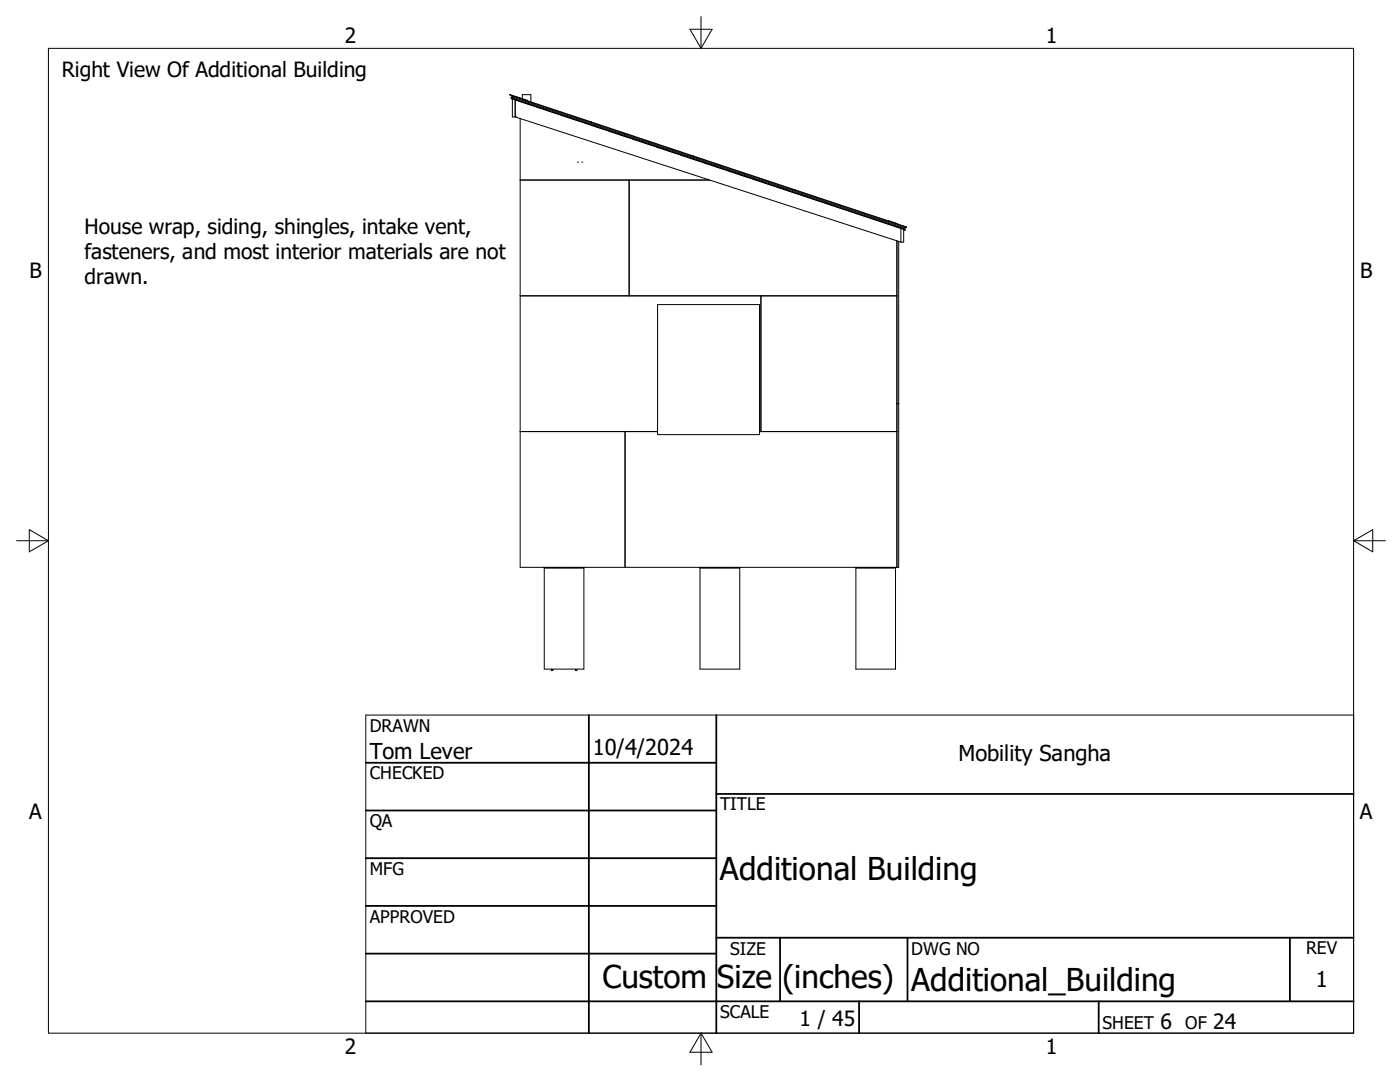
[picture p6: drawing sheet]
<svg xmlns="http://www.w3.org/2000/svg" width="279mm" height="216mm" viewBox="0 0 279 216" stroke-linecap="round" stroke-linejoin="round" font-family="sans-serif">
<g fill="none" stroke="#000" stroke-width=".2">
<path d="M9.7 9.6h260.4v196.6h-260.4zM102 19l.2 .2-.2 .4 .3-.2v-.2M102.2 19.7l78.3 26.1M102.2 19.6v.1M102.2 19.6l78.4 26M102.3 19.8v3.5h.5M102.3 19.2h.1M102.3 19.2v.1M102.3 19.2l2.9 1M102.3 19.4l-.1 .2M102.3 19.4l78.3 26.1M102.3 19.2v.2"/>
<path d="M102.8 20v3.3M104.2 19.7v-.8h1.7v1.4M137.7 5.8h4.4l-2.2 3.8zM139.9 3.3v6.3M102.8 23.2h.1M102.8 23.3l77 25M103.8 23.7v89.5h75.6v-65M103.8 35.9h37.8M105.2 20.2l73.8 24.5M105.2 20.2l-3.5-1.3 16.3 5.4M115.3 32.3h.1M116.1 32.3h.1"/>
<path d="M118 24.3l-.1 .1M118 24.3l20.3 6.8M125.6 35.9v23.1M138.3 31.1l39.1 13.1M138.3 31.1v.1M103.8 59h75.2M151.9 59v27.1M177.4 44.2l3.5 1.1M179 48.1v65.1M179.8 45.6v2.7M180.3 45.8v2.5h-.5M180.4 45.8h.1"/>
<path d="M180.4 45.8l.2 .2-.3-.2M180.6 45.6l-.1 .2M180.6 45.5v.1M180.7 45.3l.1 .1M180.7 45.3l-.1 .2M180.8 45.4h-.2M180.9 45.3l-.1 .1M131.2 60.8h20.4v25.9h-20.4zM103.8 86.1h27.4M124.7 86.1v27.1M151.6 86.1h27.4M179 80.5h.4"/>
<path d="M3.3 107.9h6.4M5.8 105.7l3.9 2.2-3.9 2.2zM108.5 113.2l8 .1v20.2h-7.9v-20.2M108.6 113.3h7.9M110.7 113.2v.1M114.8 113.2v.1M115.1 113.2v.1M139.7 113.3h7.9v20.2h-7.9zM139.7 113.3h7.9M142.6 113.2v.1M144.7 113.2v.1M170.8 113.3h7.9"/>
<path d="M176.7 113.2v.1M178.8 113.2l-8 .1v20.2h7.9v-20.2M270.1 107.9h6.4M270.1 107.9l3.9-2.2v4.4zM110 133.5v.3h.3v-.3M114.8 133.5v.3h.3v-.3M270.1 142.7h-197.1v63.5M139.9 206.2v6.3M139.9 206.2l2.2 3.8h-4.4z"/>
</g>
<g fill="none" stroke="#000" stroke-width=".36">
<path d="M73 152.2h70M117.5 142.7v63.5M143 158.4h127.1M143 142.7v63.5M73 161.7h70M73 171.2h70M73 180.8h70M73 190.3h70M73 199.8h197.1M143 187.1h127.1M155.7 187.1v12.7M171.4 199.8v6.4"/>
<path d="M181.1 187.1v12.7M219.3 199.8v6.4M257.4 187.1v12.7"/>
</g>
<g font-size="6.3">
<text x="143.7" y="175.6">Additional Building</text>
<text x="120.2" y="197.1">Custom Size (inches)</text>
<text x="181.9" y="197.7">Additional_Building</text>
</g>
<g font-size="4.4">
<text x="73.8" y="151.4">Tom Lever</text>
<text x="118.3" y="150.7">10/4/2024</text>
<text x="191.3" y="151.8">Mobility Sangha</text>
<text x="262.6" y="196.9">1</text>
</g>
<g font-size="4.2">
<text x="68.8" y="8.6">2</text>
<text x="208.7" y="8.6">1</text>
<text x="12.3" y="15.5">Right View Of Additional Building</text>
<text x="16.9" y="46.6">House wrap, siding, shingles, intake vent,</text>
<text x="16.9" y="51.6">fasteners, and most interior materials are not</text>
<text x="5.9" y="55.5">B</text>
<text x="16.9" y="56.6">drawn.</text>
<text x="271.4" y="55.5">B</text>
<text x="5.8" y="163.4">A</text>
<text x="271.4" y="163.4">A</text>
<text x="159.6" y="204.7">1 / 45</text>
<text x="231.6" y="205.3">6</text>
<text x="242.1" y="205.3">24</text>
<text x="68.8" y="210.2">2</text>
<text x="208.7" y="210.2">1</text>
</g>
<g font-size="3.5">
<text x="73.8" y="146">DRAWN</text>
<text x="73.8" y="155.5">CHECKED</text>
<text x="143.7" y="161.7">TITLE</text>
<text x="73.8" y="165.1">QA</text>
<text x="73.8" y="174.6">MFG</text>
<text x="73.8" y="184.1">APPROVED</text>
<text x="145.7" y="190.5">SIZE</text>
<text x="181.9" y="190.5">DWG NO</text>
<text x="260.6" y="190.4">REV</text>
<text x="143.7" y="203.1">SCALE</text>
<text x="220" y="205.3">SHEET</text>
<text x="236.5" y="205.3">OF</text>
</g>
</svg>
